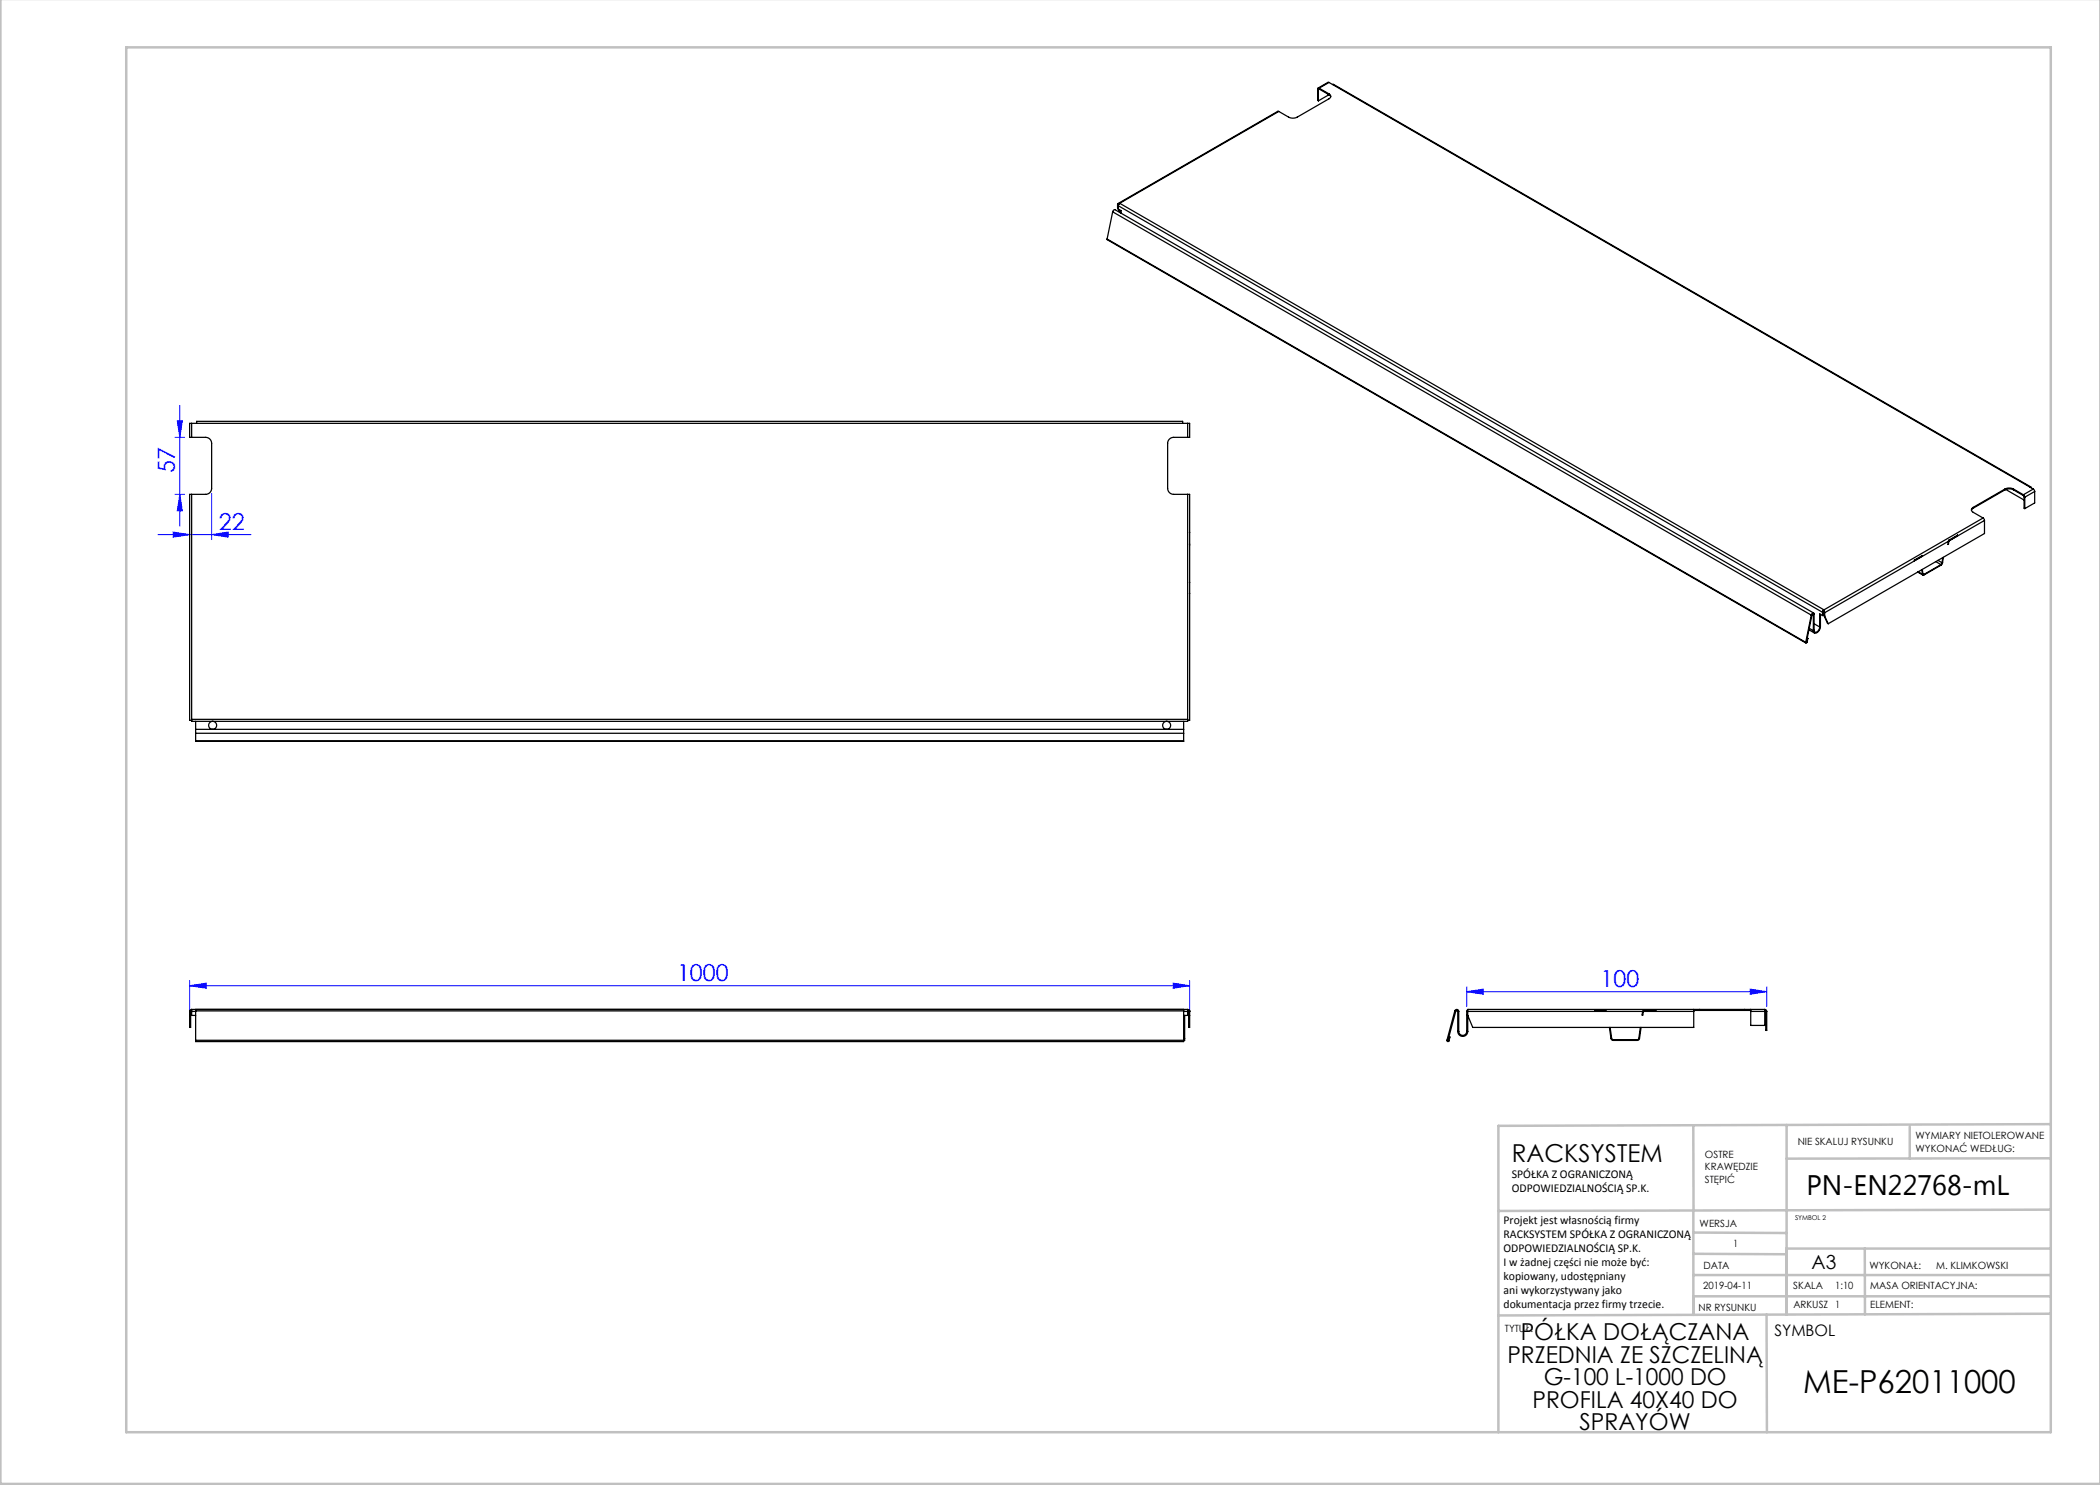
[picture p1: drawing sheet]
<svg xmlns="http://www.w3.org/2000/svg" width="420mm" height="297mm" viewBox="0 0 420 297" stroke-linecap="round" stroke-linejoin="round" font-family="sans-serif">
<g fill="none" stroke="#00f" stroke-width=".2">
<path d="M35 98.9h1.9M35 87.5h1.9M35.5 84.2h1l-.5 3.3zM36 81.1v24.1M36 98.9l.5 3.3h-1zM42.3 98.7v9.2M31.6 106.9h18.6M34.6 106.4l3.3 .5-3.3 .5zM42.3 106.9l3.3-.5v1zM37.9 197.1l3.3-.5v1.1zM37.9 196.1v6M37.9 197.1h200"/>
<path d="M234.6 196.6l3.3 .5-3.3 .6zM237.9 196.1v6M293.3 198.3l3.4-.5v1zM293.3 197.3v4M293.3 198.3h60M350 197.8l3.3 .5-3.3 .5zM353.3 197.3v4"/>
</g>
<g fill="none" stroke="#c0c0c0" stroke-width=".5">
<path d="M.1 -.1v296.9h419.9M25.2 9.5h385v276.9h-385zM338.7 225.2v16.9M357.3 225v37.9M382 225.4v6.3M410.1 224.8l-110.4 .4v61.2M410.1 231.7h-52.8M338.7 259.3h71.5M338.7 255h71.5M338.7 250.8l18.6 .1M338.7 246.5l18.6 .1M338.7 242.1v20.9"/>
<path d="M373 249.7v13.2M410.1 241.9l-110.4 .3M410.2 249.7h-52.9v13.2M353.3 262.9l.1 23.5M410.2 262.7l-110.5 .4"/>
</g>
<g fill="#00f">
<path d="M34.6 106.4l3.3 .5-3.3 .5zM42.3 106.9l3.3-.5v1z"/>
<path d="M37.9 197.1l3.3-.5v1.1zM234.6 196.6l3.3 .5-3.3 .6z"/>
<path d="M350 197.8l3.3 .5-3.3 .5zM293.3 198.3l3.4-.5v1z"/>
<path d="M36 98.9l.5 3.3h-1zM35.5 84.2h1l-.5 3.3z"/>
</g>
<g fill="none" stroke="#000" stroke-width=".25">
<path d="M263.5 17.8l.2 .1M263.5 17.8v2.3l.2 .1M263.7 17.9v2.3M263.8 17.6h-.2l-.1 .2M263.8 17.8l-.1 .1M263.8 17.6l2 1.2M263.8 17.6v.2M263.8 17.8l2 1.1M265.7 18.9v.1l-2 1.2M265.8 18.8a.52 .52 0 0 1 .4 .5 .52 .52 0 0 1-.4 .5l-6.4 3.6a1.88 1.88 0 0 1-1.7 0l-1.9-1.1M265.8 18.9l.3 .4M265.8 16.5h-.2l-2 1.1"/>
<path d="M265.8 16.5l-2 1.1M265.8 16.5l.7 .4M265.8 18.8v.1M266.5 16.9h.2l139.4 80.5M266.5 16.9l139.4 80.5M255.8 22.3h-.2l-32 18.4M255.8 22.3l-31.9 18.4M221.4 47.8l.1 .1 139.7 80.7M221.4 47.8l139.7 80.7M222.5 42.4l.2-.4 .3-.1 139.7 80.7M222.5 42.4l-1.1 5.4M222.5 42.4l139.8 80.6"/>
<path d="M223.5 40.9l.2 .1M223.5 41.6h.2M223.5 40.9v.7M223.5 41.6l.4 .9M223.7 41v.8l.5 .3v.5M223.7 41h.1M223.7 40.9v.1M223.8 41.9l.3 .7M223.8 40.8l-.1 .3 140.8 81.4M223.8 40.7h-.2l-.1 .2M223.8 40.7v.1M223.9 40.7l-.1 .1"/>
<path d="M223.9 40.7l140.9 81.3M223.9 40.7h-.1M38.3 87.5h2.8a1.2 1.2 0 0 1 1.2 1.2v9a1.2 1.2 0 0 1-1.2 1.2h-2.8M38.3 84.7h-.4v2.8h.4M38.3 98.9h-.4v45.2h.4M38.3 84.7v2.8M38.3 98.9v45.2M38.3 84.7h199.2M39.3 84.7v-.4h197.2v.4M237.5 87.5h-2.8a1.2 1.2 0 0 0-1.2 1.2v9a1.2 1.2 0 0 0 1.2 1.2h2.8M237.5 84.7h.4v2.8h-.4M237.5 98.9h.4v9.9"/>
<path d="M237.5 84.7v2.8M237.5 98.9v45.2M401 97.8a1.87 1.87 0 0 1 1.7 0M401 98a1.87 1.87 0 0 1 1.7 0M401 97.8l-6.4 3.7M401 97.8v.2M401 98l-6.4 3.6M401.1 97.9l3.7 2.1M402.7 97.8l2 1.1M402.7 97.8v.2M402.7 98l2 1.1M404.7 98.9l.3 .5"/>
<path d="M404.7 99.1l.1 .3M404.7 98.9v.2M404.8 99.4h.2M404.8 99.4v2.2l.2 .1M405 99.4v2.3M405.9 97.4h.2l.1 .2M405.9 97.4l.8 .4M406.7 97.8l.2 .5M406.7 97.8l-2 1.1M406.9 98.3l-1.9 1.1M406.9 98.3v2.3l-1.9 1.1M237.9 106.5h.1"/>
<path d="M237.9 118.7h.1M237.9 116.5h.1M237.9 108.8h.1M237.9 108.8v35.3h-.4M382.9 112h.1M382.9 112.1h.1M382.9 112v.1M383.5 114.4l1.1 .6M383.6 114.4l.9 .4M384.4 113.9l.1 .9M384.4 111.1h.1M384.5 111.1l-1.6 1"/>
<path d="M384.5 111.1l-1.6 .9M384.5 113.9l.1 .9 .2 .1M384.6 114.7l.2 .2M387.2 112.3l1 .6M387.6 112.1l.8 .5M388.2 112.9l-3.4 2M388.4 112.6l-.2 .3M388.5 111.5l-.1 1.1M388.6 111.5l-.1 1.1-.2 .4-3.5 2h-.2l-.1-.2M389.8 108h.1M391.5 107h.1M391.5 107l-1.7 1.1-.2 .8 .1-.6 .1-.3"/>
<path d="M391.5 107l-1.7 1M394.6 101.5a.52 .52 0 0 0-.3 .5 .52 .52 0 0 0 .3 .5l2 1.1M394.6 101.6l-.3 .5M394.6 101.5v.1M396.6 103.6l.3 .5M396.6 103.6l-31.9 18.5M396.9 104.1l-32 18.4M396.9 104.1v2.6l-31.3 18M361.3 128.4h.1M361.4 127.7h.1M361.4 128.4l-.2 .2-.1-.1M361.4 128.4l-.3 .1"/>
<path d="M361.4 127.6l.2 .1M361.6 127.7h-.2M361.6 127.7l-.2 .7M361.8 126l1.1 .6M361.8 125.7l.9 .4M362.3 123l-1.2 5.5M362.4 123l-1.1 5.4M362.4 123h-.1M362.5 122.8l.2 .1M362.7 122.9l-.2-.1-.1 .2M362.7 122.9v3.2M362.8 122.8l-.2-.2-.3 .4"/>
<path d="M362.8 122.8l-.1 .1M362.8 122.8v3.3M362.8 126.1h-.1M362.8 124.7l1.1 .7M363.9 125.4a.88 .88 0 0 1-1 1l-.1-.3M364.1 125.3a1.24 1.24 0 0 1-1.2 1.3l-.2-.5M364.1 125.3l-.2 .1M364.1 122.9v2.4M364.5 122.5v.6M364.5 123.1l-.6-.3v2.6M364.7 122.1l.2 .4M364.7 122.1l.1 .4"/>
<path d="M364.7 122.1l-.2 .4M364.7 122.4v.6l-.2 .1M364.7 122.4l-.2 .1M364.7 122.2v.2M364.8 122.5h.1M364.8 123.1l.1 .1M364.8 122.5v.6M364.8 123.1l.8 1.6M364.9 123.2l.7 1.5M364.9 122.5v.7M38.3 144.1v.2h199.2v-.2M38.3 143.9h199.2"/>
<path d="M39.1 145.9v.8M39.1 144.3v1.6M39.1 146.7v1.5h197.6v-1.5M39.1 146.7h197.6M39.1 145.9h197.6M236.7 145.9v.8M236.7 144.3v1.6M37.9 203.1h.2M37.9 202.3h.2M37.9 202.3v3.2h.2v-3.2M38.3 201.9v.4M38.3 202.1l-.2 .2"/>
<path d="M38.3 201.9l-.3 .1-.1 .3M38.3 201.9h199.2M38.3 202.3v.8h.8M38.3 202.3h.8M39.1 208.1v.2h197.6v-.2M39.1 201.9v.3M39.1 208.1h197.6M39.1 202.2h197.6M39.1 202.2v5.9M236.7 201.9v.3M236.7 202.2v5.9M236.7 202.3h1.2"/>
<path d="M236.7 207.7h.2M236.9 207.7v.4h-.2M236.9 203.1v4.6M237.5 201.9v1.2h-.8M237.5 202.1l.2 .2v3.2h.2v-3.2M237.5 201.9l.3 .1 .1 .3M237.5 202.2h.2M237.5 203h.2M237.7 203.1h.2M237.9 202.1v.1M237.9 202.2h.1M237.9 202.2v.1"/>
<path d="M289.4 208.1a.21 .21 0 0 0 .1 .2 .21 .21 0 0 0 .3-.1M289.4 208.1h.2M289.6 208.1h.1M289.6 208.1l.2 .1M289.8 207.3l.2 .1-.2 .8M291 202.2a.4 .4 0 0 1 .4-.3 .4 .4 0 0 1 .3 .4M291 202.2h.2M291 202.2l-1.6 5.9M291.2 202.2a.2 .2 0 0 1 .2-.1 .2 .2 0 0 1 .1 .2M291.2 202.2l-1.6 5.9M291.5 206.3a1 1 0 0 0 1 1 1 1 0 0 0 1-1M291.5 202.3h.2"/>
<path d="M291.5 206.3h.2M291.5 202.3v4M291.7 206.3a.8 .8 0 0 0 .8 .8 .8 .8 0 0 0 .8-.8M291.7 202.3v4M293.3 202.3h45.4M293.3 202.3v4M293.3 206.3h.2M293.5 201.9l-.2 .4M318.9 202.1h2.2v.1h-2.2zM321.9 205.5l.3 2.3 .5 .3h4.9l.3-.3 .3-2.3M322 205.5l.3 2.2 .4 .2h4.9l.2-.2 .3-2.2M328.6 202.2l2.5-.1v.1h-2.4l-.1 .8h-.2z"/>
<path d="M338.7 201.9h-45.2v4.4M338.7 201.9v.4M338.7 201.9h1.2M338.7 202.1h1.2M338.7 202.3v3.2h-44.2l-1-2.4h-.2M339.9 201.9h9M339.9 202.1h9M339.9 201.9v.2M348.9 201.9h1.2M348.9 202.1h1.2M348.9 201.9v.2M350.1 201.9v.4"/>
<path d="M350.1 201.9h2.8M350.1 202.3h2.8M350.1 202.3v2.8h2.8v-2.8M352.9 201.9v.4M352.9 202.1l.2 .2M352.9 201.9l.3 .1 .1 .3M353.1 202.3h.2M353.1 202.3v3.8h.2v-3.8"/>
<circle cx="42.5" cy="145.1" r=".8"/>
<circle cx="233.3" cy="145.1" r=".8"/>
</g>
<text font-size="6.3" x="360.7" y="278.5">ME-P62011000</text>
<text font-size="5.6" x="361.3" y="239.1">PN-EN22768-mL</text>
<text font-size="4.9" x="302.4" y="232.4">RACKSYSTEM</text>
<g font-size="4.7" fill="#00f">
<text x="35" y="94.7" transform="rotate(-90 35 94.7)">57</text>
<text x="43.8" y="105.9">22</text>
<text x="135.4" y="196.1">1000</text>
<text x="320.1" y="197.3">100</text>
</g>
<g font-size="4.7">
<text x="304.1" y="268.1">PÓŁKA DOŁĄCZANA</text>
<text x="301.5" y="272.6">PRZEDNIA ZE SZCZELINĄ</text>
<text x="306.5" y="281.6">PROFILA 40X40 DO</text>
<text x="308.7" y="277.1">G-100 L-1000 DO</text>
<text x="315.9" y="286.1">SPRAYÓW</text>
</g>
<text font-size="3.9" x="362.3" y="253.8">A3</text>
<text font-size="3.2" x="354.9" y="267.2">SYMBOL</text>
<g font-size="2.4">
<text x="302.4" y="235.6">SPÓŁKA Z OGRANICZONĄ</text>
<text x="302.4" y="238.4">ODPOWIEDZIALNOŚCIĄ SP.K.</text>
<text x="300.7" y="244.7">Projekt jest własnością firmy</text>
<text x="300.7" y="247.5">RACKSYSTEM SPÓŁKA Z OGRANICZONĄ</text>
<text x="300.7" y="250.3">ODPOWIEDZIALNOŚCIĄ SP.K.</text>
<text x="300.7" y="253.1">I w żadnej części nie może być:</text>
<text x="300.7" y="256">kopiowany, udostępniany</text>
<text x="300.7" y="258.8">ani wykorzystywany jako</text>
<text x="300.7" y="261.6">dokumentacja przez firmy trzecie.</text>
</g>
<g font-size="2">
<text x="383.1" y="227.9">WYMIARY NIETOLEROWANE</text>
<text x="341" y="231.6">OSTRE</text>
<text x="359.5" y="228.9">NIE SKALUJ RYSUNKU</text>
<text x="383.1" y="230.4">WYKONAĆ WEDŁUG:</text>
<text x="341" y="234.1">KRAWĘDZIE</text>
<text x="341" y="236.6">STĘPIĆ</text>
<text x="339.9" y="245.4">WERSJA</text>
<text x="346.6" y="249.5">1</text>
<text x="340.6" y="257.7">2019-04-11</text>
<text x="340.7" y="253.8">DATA</text>
<text x="358.7" y="257.7">SKALA</text>
<text x="367" y="257.7">1:10</text>
<text x="373.9" y="253.8">WYKONAŁ:</text>
<text x="374.1" y="257.7">MASA ORIENTACYJNA:</text>
<text x="387.2" y="253.8">M. KLIMKOWSKI</text>
<text x="339.7" y="262.3">NR RYSUNKU</text>
<text x="358.7" y="261.7">ARKUSZ 1</text>
<text x="374.1" y="261.7">ELEMENT:</text>
<text x="301" y="266.4">TYTUŁ:</text>
</g>
<text font-size="1.3" x="359" y="244">SYMBOL 2</text>
</svg>
